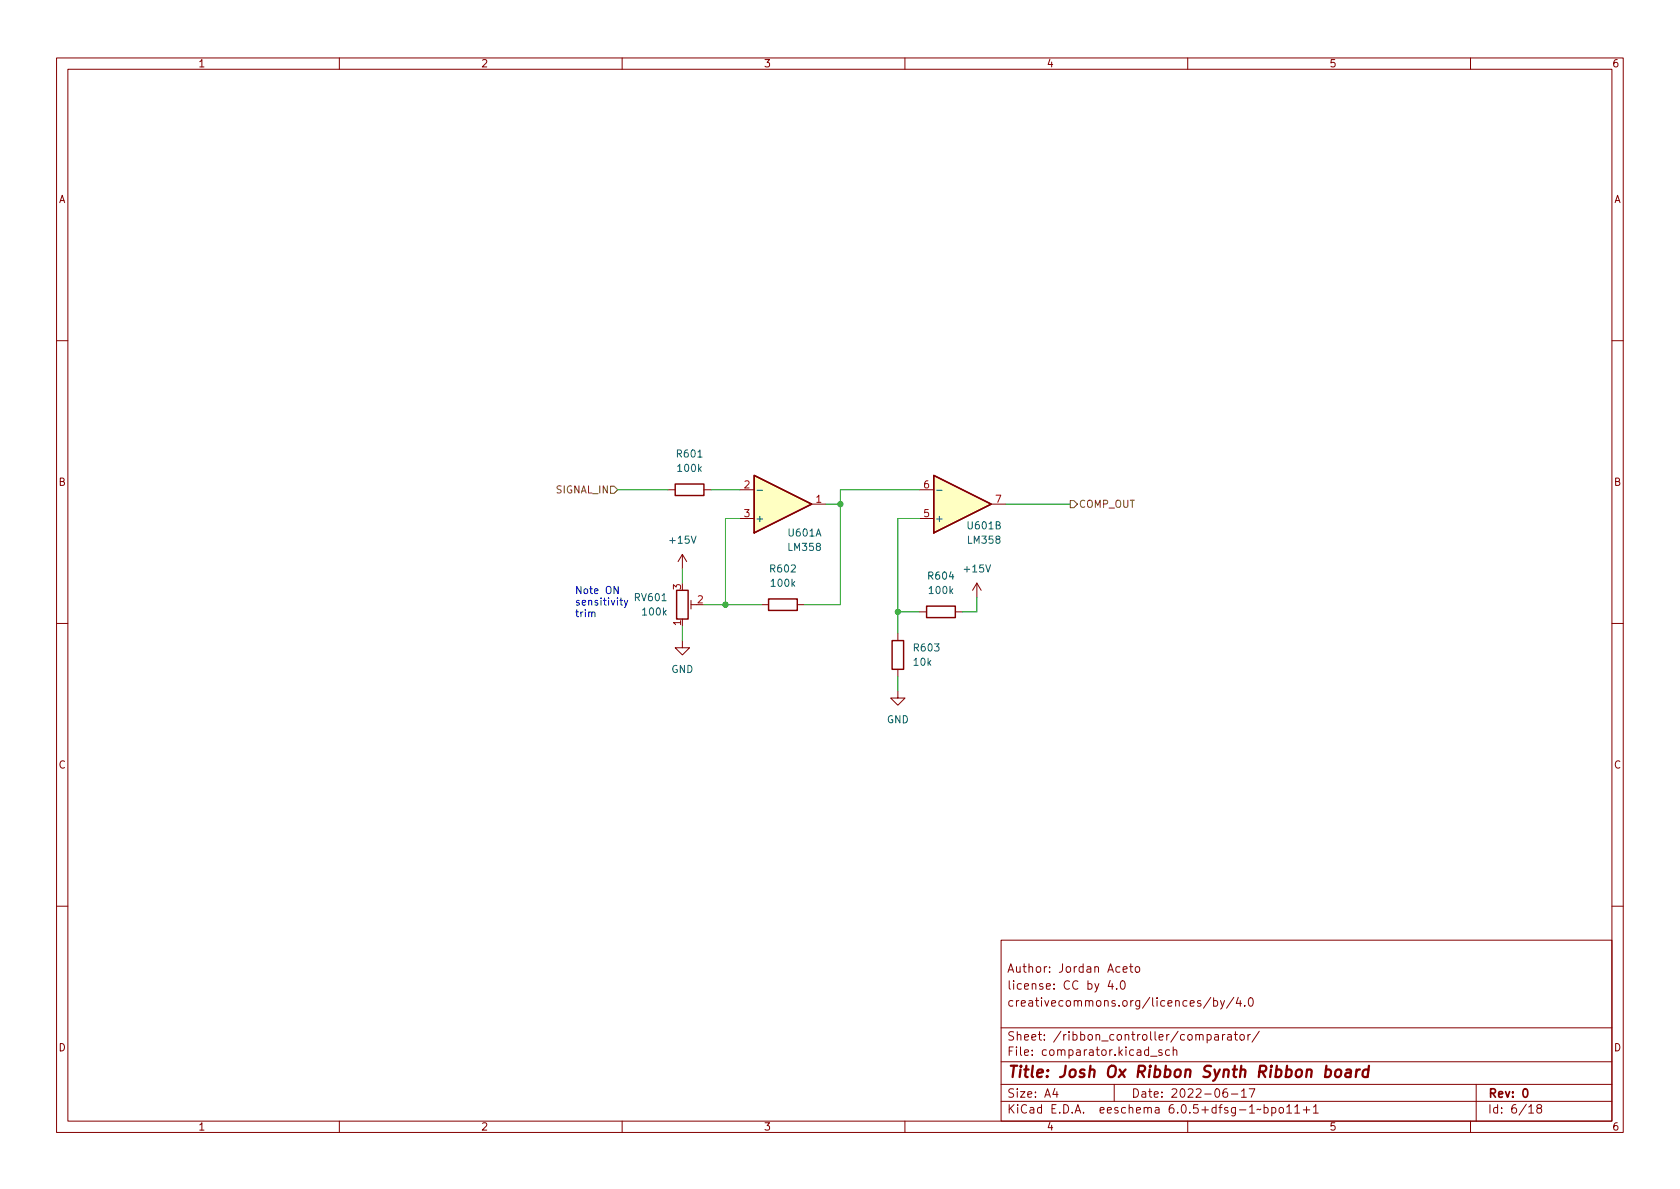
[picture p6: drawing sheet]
<svg xmlns="http://www.w3.org/2000/svg" width="297mm" height="210mm" viewBox="0 0 297 210" stroke-linecap="round" stroke-linejoin="round" font-family="sans-serif">
<g fill="none" stroke="#840000" stroke-width=".18">
<path d="M10 10.2h277v190.1h-277zM12 12.2h273v186.1h-273zM60 10.2v2M110 10.2v2M160 10.2v2M210 10.2v2M260 10.2v2M10 60.2h2M285 60.2h2M118.1 86.6h1.3M120.6 98l-.7 1.3M120.6 98v2.6"/>
<path d="M120.6 98l.8 1.3M124.5 86.6h1.2M130.8 91.7h2.5M130.8 86.6h2.5M143.5 89.1h2.5M162.6 91.7h2.5M162.6 86.6h2.5M175.3 89.1h2.5M10 110.2h2M120.6 113.3v1.2h1.3l-1.3 1.3-1.2-1.3h1.2M122.2 106.9h1M122.2 106.2v1.5"/>
<path d="M134.6 106.9h1.3M141 106.9h1.2M158.7 112v1.3M158.7 118.4v1.2M162.6 108.2h1.2M168.9 108.2h1.3M172.7 103.1l-.7 1.3M172.7 103.1v2.6M172.7 103.1l.8 1.3M285 110.2h2M158.7 122.2v1.2h1.3l-1.3 1.3-1.2-1.3h1.2M10 160.2h2"/>
<path d="M177 166.3h108v32h-108zM196.3 173.4l-.4 1h1M196.6 173.9v1M197.4 174.8v.1M198.2 173.6l.2-.2a.81 .81 0 0 1 .6 .7 .81 .81 0 0 1-.3 .8h-.1a.81 .81 0 0 1-.4-1.3zM198.6 171.4l.7-.1-.1-.3-.4-.1-.2 .2v.8h.6M199.7 170.9h.6M199.9 170.4v1.3l.4 .2M200.9 171l.3-.1 .3 .3v.4l-.3 .3h-.3l-.2-.3v-.4zM214.1 176.4l-1.3 1.9M214.6 177l.4-.1 .3 .3v.4l-.2 .3h-.5M214.6 176.4v1.5"/>
<path d="M215.8 176.9l.3 1M216.5 176.9l-.5 1.4-.2 .1M218.1 176.4l-1.2 1.9M218.9 176.4l-.3 1h.9M219.3 176.9v1M220.1 177.8v.1M220.9 176.6l.2-.2a.81 .81 0 0 1 .6 .7 .81 .81 0 0 1-.3 .8h-.2a.81 .81 0 0 1-.3-1.3zM285 160.2h2M60 198.3v2M110 198.3v2M160 198.3v2M177 194.8h108"/>
<path d="M177 191.8h108M177 187.8h108M177 181.8h108M186.5 192.5l-.4 1h1M186.9 193v1M197 191.8v3M203.4 186.8h1.2M205.4 185.7l-.3-.1-.2 .2v.3l.5 .1v.4h-.5M206.8 185.7l-.4-.1-.3 .3v.4l.1 .3h.6M207.4 185.8l.2-.2 .4 .1 .1 .9M207.4 185.1v1.5M210 198.3v2"/>
<path d="M213.4 183l.5-.1 .2 .3v.4l-.1 .3h-.6M213.4 182.9v1.5M214.8 183h.6v.9M215.4 183.3l-.5 .1a.29 .29 0 0 0-.2 .2 .29 .29 0 0 0 .2 .3h.5M216.1 182.9v1M216.6 182.9l-.3 .1-.2 .2M216.9 192.5a.59 .59 0 0 0-.7 .7v.5l.2 .3h.4l.2-.1 .1-.5-.2-.2-.4-.1-.3 .3M217.1 183h.5l.1 .9M217.7 183.3l-.5 .1a.29 .29 0 0 0-.2 .2 .29 .29 0 0 0 .2 .3h.5M217.7 193.5h1.2M218.2 182.9h.6M218.4 182.4v1.3l.4 .2"/>
<path d="M219.4 183l.3-.1 .3 .3v.4l-.3 .3h-.3l-.2-.3v-.4zM219.5 193l.4-.5v1.5M219.5 194h.9M220.6 182.9v1M220.9 192.5h1l-.7 1.5M221.1 182.9l-.3 .1-.2 .2M222.6 182.4l-1.2 1.9M223.5 195.9l.4-.1 .3 .3v.4l-.1 .3h-.6M223.5 195.3v1.5M224.9 195.9l.4-.1 .3 .3v.4l-.2 .3h-.5M224.9 195.8v1.5M226.3 195.9l.3-.1 .3 .3v.4l-.3 .3h-.3l-.2-.3v-.4z"/>
<path d="M227.5 195.8l.4-.5v1.5M227.5 196.8h.9M228.9 195.8l.5-.5v1.5M228.9 196.8h.9M230.4 196.3h1.2M231 195.7v1.1M232.2 195.8l.4-.5v1.5M232.2 196.8h.9M260 198.3v2M261 191.8v6.5M270.3 195.8l.4-.5v1.5M270.3 196.8h.9"/>
<path d="M272 196l-.3-.3 .1-.2 .2-.2 .4 .1 .2 .2-.1 .2-.6 .2-.2 .3 .1 .4 .2 .1h.3l.3-.3-.1-.4-.2-.1"/>
</g>
<path d="M269.4 192.7l.2-.2a.8 .8 0 0 1 .5 .8 .8 .8 0 0 1-.5 .7l-.2-.1-.1-.4z" fill="none" stroke="#840000" stroke-width=".3"/>
<path d="M236.2 189.3a.52 .52 0 0 1 .6-.2 .52 .52 0 0 1 .4 .4l-.1 .6a.55 .55 0 0 1-.5 .4 .55 .55 0 0 1-.6-.4zM238 189.2l.3-.1 .5 .1v1.3M238.9 189.6l-.7 .1a.4 .4 0 0 0-.4 .3 .4 .4 0 0 0 .3 .5l.7-.1M239.9 189.1l-.2 1.4M240.4 189.1l-.4 .1-.2 .3M242 189.2a.66 .66 0 0 0-1 .3l-.1 .6 .1 .3 .2 .1 .6-.1M242 188.5l-.2 2" fill="none" stroke="#840000" stroke-width=".4"/>
<path d="M119.4 85.6h5.1v2h-5.1zM133.3 84.1l10.2 5-10.2 5.1zM165.1 84.1l10.2 5-10.2 5.1zM119.6 104.4h2.1v5.1h-2.1zM135.9 105.9h5.1v2h-5.1zM157.7 113.3h2.1v5.1h-2.1zM163.8 107.2h5.1v2h-5.1z" fill="none" stroke="#840000" stroke-width=".25"/>
<g fill="#ffffc2" stroke="#ffffc2" stroke-width=".18">
<path d="M165.1 84.1l10.2 5-10.2 5.1z"/>
<path d="M133.3 84.1l10.2 5-10.2 5.1z"/>
</g>
<path d="M133.9 86.7h.9M165.6 86.7h1" fill="none" stroke="#006464" stroke-width=".18"/>
<path d="M107.9 86h.7l.6 .6-.6 .6h-.7zM189.2 88.5h.7l.6 .6-.6 .7h-.7z" fill="none" stroke="#725600" stroke-width=".18"/>
<path d="M104.6 108.4l.2-.2 .3 .1 .1 .8M109.3 103.7v1.3l-.7-1.3v1.3M109.6 106.2h.5M109.8 105.7v1.1l.3 .2M110.4 106.2l.3 .8M111 106.2l-.4 1.1-.2 .1" fill="none" stroke="#0000c2" stroke-width=".18"/>
<g fill="none" stroke="#009600" stroke-width=".18">
<path d="M109.2 86.6h8.9M125.7 86.6h5.1M130.8 91.7h-2.5v15.2M146 89.1h2.6M162.6 86.6h-14v20.3h-6.4M162.6 91.7h-3.9v20.3M177.8 89.1h11.4M120.6 100.6v2.5M120.6 110.7v2.6M124.5 106.9h10.1M158.7 119.6v2.6M158.7 108.2h3.9"/>
<path d="M172.7 105.7v2.5h-2.5"/>
</g>
<g fill="#009600" stroke="#009600" stroke-width=".18">
<circle cx="148.6" cy="89.1" r=".46"/>
<circle cx="128.3" cy="106.9" r=".46"/>
<circle cx="158.7" cy="108.2" r=".46"/>
</g>
<text font-size="2.8" fill="#840000" x="178" y="190.6">Title: Josh Ox Ribbon Synth Ribbon board</text>
<g font-size="2.1" fill="#840000">
<text x="178" y="172">Author: Jordan Aceto</text>
<text x="178" y="178">creativecommons.org/licences/by/4.0</text>
<text x="178" y="175">license: CC by 4.0</text>
<text x="178" y="184">Sheet: /ribbon_controller/comparator/</text>
<text x="178" y="186.7">File: comparator.kicad_sch</text>
<text x="178" y="196.9">KiCad E.D.A. eeschema 6.0.5+dfsg-1~bpo11+1</text>
<text x="178" y="194.1">Size: A4</text>
<text x="200" y="194.1">Date: 2022-06-17</text>
<text x="263" y="194.1">Rev: 0</text>
<text x="263" y="196.9">Id: 6/18</text>
</g>
<g font-size="1.8" fill="#840000">
<text x="35" y="11.9">1</text>
<text x="85" y="11.9">2</text>
<text x="135" y="11.9">3</text>
<text x="185" y="11.9">4</text>
<text x="235" y="11.9">5</text>
<text x="285" y="11.9">6</text>
<text x="10.3" y="35.9">A</text>
<text x="285.3" y="35.9">A</text>
<text x="10.3" y="85.9">B</text>
<text x="285.3" y="85.9">B</text>
<text x="10.3" y="135.9">C</text>
<text x="285.3" y="135.9">C</text>
<text x="10.3" y="185.9">D</text>
<text x="285.3" y="185.9">D</text>
<text x="35" y="199.9">1</text>
<text x="85" y="199.9">2</text>
<text x="135" y="199.9">3</text>
<text x="185" y="199.9">4</text>
<text x="235" y="199.9">5</text>
<text x="285" y="199.9">6</text>
</g>
<g font-size="1.8" fill="#006464">
<text x="119.8" y="80.9">R601</text>
<text x="120" y="83.4">100k</text>
<text x="133.5" y="92.3">+</text>
<text x="139.5" y="94.9">U601A</text>
<text x="165.2" y="92.3">+</text>
<text x="171.2" y="93.6">U601B</text>
<text x="118.6" y="96.1">+15V</text>
<text x="136.3" y="101.2">R602</text>
<text x="139.5" y="97.4">LM358</text>
<text x="170.6" y="101.2">+15V</text>
<text x="171.2" y="96.1">LM358</text>
<text x="112.3" y="106.3">RV601</text>
<text x="136.5" y="103.8">100k</text>
<text x="164.3" y="102.5">R604</text>
<text x="164.4" y="105">100k</text>
<text x="113.7" y="108.8">100k</text>
<text x="118.7" y="119">GND</text>
<text x="161.6" y="117.7">10k</text>
<text x="161.7" y="115.2">R603</text>
<text x="156.8" y="127.9">GND</text>
</g>
<g font-size="1.8" fill="#725600">
<text x="98.3" y="87.2">SIGNAL_IN</text>
<text x="190.7" y="89.8">COMP_OUT</text>
</g>
<g font-size="1.8" fill="#a90000">
<text x="131.6" y="86.4">2</text>
<text x="144.3" y="88.9">1</text>
<text x="163.3" y="86.4">6</text>
<text x="176" y="88.9">7</text>
<text x="131.6" y="91.4">3</text>
<text x="163.3" y="91.4">5</text>
<text x="120.4" y="104.2" transform="rotate(-90 120.4 104.2)">3</text>
<text x="123.3" y="106.7">2</text>
<text x="120.4" y="110.6" transform="rotate(-90 120.4 110.6)">1</text>
</g>
<g font-size="1.8" fill="#0000c2">
<text x="101.6" y="105">Note ON</text>
<text x="101.6" y="107.1">sensitivity</text>
<text x="101.6" y="109.1">trim</text>
</g>
</svg>
